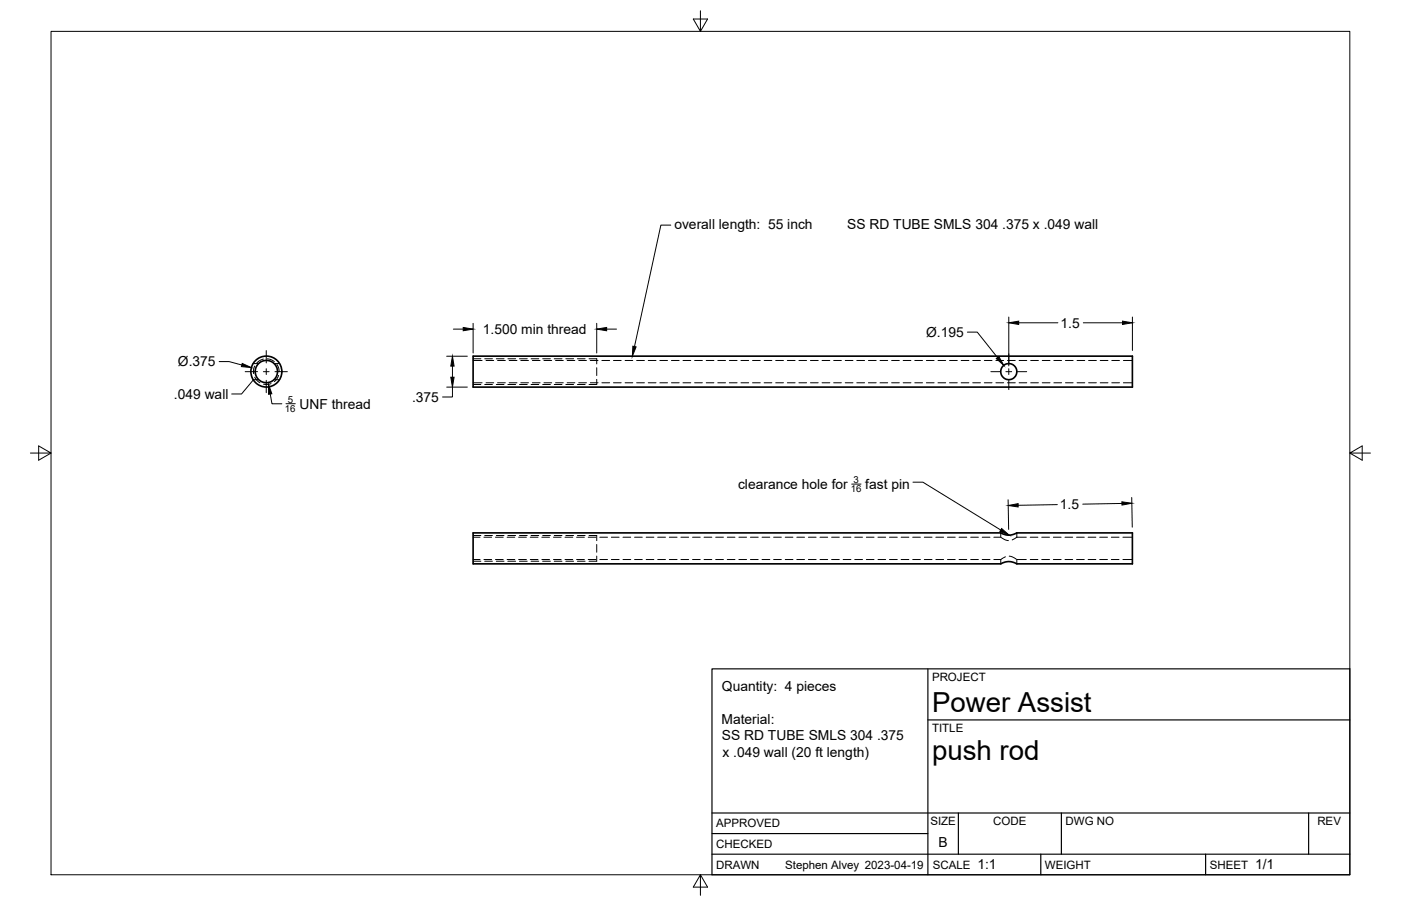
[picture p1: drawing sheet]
<svg xmlns="http://www.w3.org/2000/svg" width="432mm" height="279mm" viewBox="0 0 432 279" stroke-linecap="round" stroke-linejoin="round" font-family="sans-serif">
<!-- layer: Visible -->
<g fill="none" stroke="#000" stroke-width=".51">
<path d="M145.8 109.8h203.2v9.6h-203.2zM145.8 164.3h162.6l2.3 .7 1.3-.1 1.4-.6h35.6v9.6h-35.6l-2.3-.7-1.2 .1-1.5 .6h-162.6z"/>
<circle cx="82.1" cy="114.6" r="4.8"/>
<circle cx="82.1" cy="114.6" r="3.4"/>
<circle cx="310.9" cy="114.6" r="2.48"/>
</g>
<!-- layer: Hidden -->
<g fill="none" stroke="#000" stroke-width=".31">
<path d="M78 112.1h1.7M78 117.1h1.7M78.5 112.9l-.4 1.1v1.2M78.5 116.3l.6 .9 1 .8M81.2 110.7l-1.3 .6-.7 .6M82.4 110.7l.8 .1 1.3 .7M83.5 118.3l-1.4 .3-.9-.1M84.5 112.1h1.6M84.5 117.1h1.6M85.3 112.4l.6 1.1 .1 1.1M85.9 115.8l-.5 1-.8 .9M145.8 118h2.8"/>
<path d="M145.8 111.2h2.8M149.8 118h2.4M149.8 111.2h2.4M153.4 118h2.3M153.4 111.2h2.3M156.9 118h2.4M156.9 111.2h2.4M160.5 118h2.4M160.5 111.2h2.4M164.1 118h2.4M164.1 111.2h2.4M167.6 118h2.4"/>
<path d="M167.6 111.2h2.4M171.2 118h2.4M171.2 111.2h2.4M174.8 118h2.4M174.8 111.2h2.4M178.4 118h2.3M178.4 111.2h2.3M181.9 118h2.4M181.9 111.2h2.4M183.9 110.6v1.6M183.9 113.4v2.4M183.9 117v1.6"/>
<path d="M185.5 118h2.4M185.5 111.2h2.4M189.1 118h2.4M189.1 111.2h2.4M192.7 118h2.3M192.7 111.2h2.3M196.2 118h2.4M196.2 111.2h2.4M199.8 118h2.4M199.8 111.2h2.4M203.4 118h2.3M203.4 111.2h2.3"/>
<path d="M206.9 118h2.4M206.9 111.2h2.4M210.5 118h2.4M210.5 111.2h2.4M214.1 118h2.4M214.1 111.2h2.4M217.7 118h2.3M217.7 111.2h2.3M221.2 118h2.4M221.2 111.2h2.4M224.8 118h2.4M224.8 111.2h2.4"/>
<path d="M228.4 118h2.4M228.4 111.2h2.4M231.9 118h2.4M231.9 111.2h2.4M235.5 118h2.4M235.5 111.2h2.4M239.1 118h2.4M239.1 111.2h2.4M242.7 118h2.3M242.7 111.2h2.3M246.2 118h2.4M246.2 111.2h2.4"/>
<path d="M249.8 118h2.4M249.8 111.2h2.4M253.4 118h2.4M253.4 111.2h2.4M256.9 118h2.4M256.9 111.2h2.4M260.5 118h2.4M260.5 111.2h2.4M264.1 118h2.4M264.1 111.2h2.4M267.7 118h2.3M267.7 111.2h2.3"/>
<path d="M271.2 118h2.4M271.2 111.2h2.4M274.8 118h2.4M274.8 111.2h2.4M278.4 118h2.4M278.4 111.2h2.4M281.9 118h2.4M281.9 111.2h2.4M285.5 118h2.4M285.5 111.2h2.4M289.1 118h2.4M289.1 111.2h2.4"/>
<path d="M292.7 118h2.3M292.7 111.2h2.3M296.2 118h2.4M296.2 111.2h2.4M299.8 118h2.4M299.8 111.2h2.4M303.4 118h2.4M303.4 111.2h2.4M306.9 118h2.4M306.9 111.2h2.4M310.5 118h2.4M310.5 111.2h2.4"/>
<path d="M314.1 118h2.4M314.1 111.2h2.4M317.7 118h2.3M317.7 111.2h2.3M321.2 118h2.4M321.2 111.2h2.4M324.8 118h2.4M324.8 111.2h2.4M328.4 118h2.4M328.4 111.2h2.4M332 118h2.3M332 111.2h2.3"/>
<path d="M335.5 118h2.4M335.5 111.2h2.4M339.1 118h2.4M339.1 111.2h2.4M342.7 118h2.3M342.7 111.2h2.3M346.2 118h2.8M346.2 111.2h2.8M145.8 172.6h2.2M145.8 165.7h2.2M149.1 172.6h2.4M149.1 165.7h2.4"/>
<path d="M152.7 172.6h2.4M152.7 165.7h2.4M156.3 172.6h2.4M156.3 165.7h2.4M159.9 172.6h2.3M159.9 165.7h2.3M163.4 172.6h2.4M163.4 165.7h2.4M167 172.6h2.4M167 165.7h2.4M170.6 172.6h2.4M170.6 165.7h2.4"/>
<path d="M174.1 172.6h2.4M174.1 165.7h2.4M177.7 172.6h2.4M177.7 165.7h2.4M181.3 172.6h2.4M181.3 165.7h2.4M183.9 165.1v1.6M183.9 167.9v2.4M183.9 171.5v1.6M184.9 172.6h2.3M184.9 165.7h2.3M188.4 172.6h2.4"/>
<path d="M188.4 165.7h2.4M192 172.6h2.4M192 165.7h2.4M195.6 172.6h2.4M195.6 165.7h2.4M199.2 172.6h2.3M199.2 165.7h2.3M202.7 172.6h2.4M202.7 165.7h2.4M206.3 172.6h2.4M206.3 165.7h2.4M209.9 172.6h2.3"/>
<path d="M209.9 165.7h2.3M213.4 172.6h2.4M213.4 165.7h2.4M217 172.6h2.4M217 165.7h2.4M220.6 172.6h2.4M220.6 165.7h2.4M224.2 172.6h2.3M224.2 165.7h2.3M227.7 172.6h2.4M227.7 165.7h2.4M231.3 172.6h2.4"/>
<path d="M231.3 165.7h2.4M234.9 172.6h2.4M234.9 165.7h2.4M238.4 172.6h2.4M238.4 165.7h2.4M242 172.6h2.4M242 165.7h2.4M245.6 172.6h2.4M245.6 165.7h2.4M249.2 172.6h2.3M249.2 165.7h2.3M252.7 172.6h2.4"/>
<path d="M252.7 165.7h2.4M256.3 172.6h2.4M256.3 165.7h2.4M259.9 172.6h2.4M259.9 165.7h2.4M263.4 172.6h2.4M263.4 165.7h2.4M267 172.6h2.4M267 165.7h2.4M270.6 172.6h2.4M270.6 165.7h2.4M274.2 172.6h2.3"/>
<path d="M274.2 165.7h2.3M277.7 172.6h2.4M277.7 165.7h2.4M281.3 172.6h2.4M281.3 165.7h2.4M284.9 172.6h2.4M284.9 165.7h2.4M288.4 172.6h2.4M288.4 165.7h2.4M292 172.6h2.4M292 165.7h2.4M295.6 172.6h2.4"/>
<path d="M295.6 165.7h2.4M299.2 172.6h2.3M299.2 165.7h2.3M302.7 172.6h2.4M302.7 165.7h2.4M306.3 172.6h2.1M308.4 164.3v1.4h-2.1M308.4 172.6v1.3M308.6 165.8l1.2 .7 1 .2M309.9 171.7l-1.5 .9M311 171.5l1 .2 1.2 .7M313.4 165.7l-1.4 .8"/>
<path d="M313.4 164.3v1.4M313.4 165.7h2.9M316.3 172.6h-2.9v1.3M317.5 172.6h2.4M317.5 165.7h2.4M321.1 172.6h2.4M321.1 165.7h2.4M324.7 172.6h2.3M324.7 165.7h2.3M328.2 172.6h2.4M328.2 165.7h2.4M331.8 172.6h2.4"/>
<path d="M331.8 165.7h2.4M335.4 172.6h2.4M335.4 165.7h2.4M338.9 172.6h2.4M338.9 165.7h2.4M342.5 172.6h2.4M342.5 165.7h2.4M346.1 172.6h2.9M346.1 165.7h2.9"/>
</g>
<!-- layer: Hidden Narrow -->
<g fill="none" stroke="#000" stroke-width=".31">
<path d="M145.8 118.6h2.4M145.8 110.6h2.4M149.4 118.6h2.4M149.4 110.6h2.4M153 118.6h2.3M153 110.6h2.3M156.5 118.6h2.4M156.5 110.6h2.4M160.1 118.6h2.4M160.1 110.6h2.4M163.7 118.6h2.4M163.7 110.6h2.4"/>
<path d="M167.3 118.6h2.3M167.3 110.6h2.3M170.8 118.6h2.4M170.8 110.6h2.4M174.4 118.6h2.4M174.4 110.6h2.4M178 118.6h2.3M178 110.6h2.3M181.5 118.6h2.4M181.5 110.6h2.4M145.8 173.1h2.4M145.8 165.1h2.4"/>
<path d="M149.4 173.1h2.4M149.4 165.1h2.4M153 173.1h2.3M153 165.1h2.3M156.5 173.1h2.4M156.5 165.1h2.4M160.1 173.1h2.4M160.1 165.1h2.4M163.7 173.1h2.4M163.7 165.1h2.4M167.3 173.1h2.3M167.3 165.1h2.3"/>
<path d="M170.8 173.1h2.4M170.8 165.1h2.4M174.4 173.1h2.4M174.4 165.1h2.4M178 173.1h2.3M178 165.1h2.3M181.5 173.1h2.4M181.5 165.1h2.4"/>
</g>
<!-- layer: Border -->
<path d="M15.7 9.7h400.3v260.1h-400.3zM215.9 3.3v6.4l-2.2-3.8h4.4l-2.2 3.8M9.4 139.7h6.3l-3.8-2.2v4.4l3.8-2.2M416 139.7l3.8 2.2v-4.4l-3.8 2.2h6.4M215.9 269.8l2.2 3.8h-4.4l2.2-3.8v6.3" fill="none" stroke="#000" stroke-width=".31"/>
<!-- layer: Titleblock -->
<path d="M219.4 206.3h196.6v63.5h-196.6zM286 206.3v63.5M286 222h130M219.4 257.1h66.6M219.4 250.7h196.6M295.4 250.7v12.7M327.1 250.7v12.7M403.3 250.7v12.7M219.4 263.4h196.6M320.8 263.4v6.4M371.6 263.4v6.4" fill="none" stroke="#000" stroke-width=".36"/>
<!-- layer: Smart Centers -->
<path d="M75.6 114.6h3.8M81.2 114.6h1.8M82.1 108.1v3.8M82.1 113.7v1.8M82.1 117.3v3.8M84.8 114.6h3.8M305.4 114.6h2.8M310 114.6h1.8M310.9 109.1v2.8M310.9 113.7v1.8M310.9 117.3v2.8M313.6 114.6h2.8" fill="none" stroke="#000" stroke-width=".31"/>
<!-- layer: FD_Dimensions -->
<g fill="none" stroke="#000" stroke-width=".31">
<path d="M145.8 99.7v9.2M183.9 99.7v9.2M310.9 97.8v15M314 99.5h12.1M333.9 99.5h12.1M349 97.8v10.3M67.5 111.5h3.1l3.9 1.1M137.7 109.9h6.3M137.7 119.4h6.3M139.4 119.4v3h-3M139.4 112.9v3.4M139.7 101.5h3.1"/>
<path d="M187 101.5h3M298.2 102.4h3l6.3 7.9M83.3 121.5l.5 3h3.1M88.1 124.5h2.9M310.7 154.1l.2 9.2M325.9 155.6l-12.1 .2M345.8 155.3l-12.1 .2M348.8 153.4l.2 9.2"/>
</g>
<path d="M310.9 99.5l3.1-.5v1.1zM346 99l3 .5-3 .6zM74.7 112.1l2.8 1.3-3.1-.3zM139.4 109.9l.6 3h-1.1zM138.9 116.3h1.1l-.6 3.1zM142.8 101l3 .5-3 .5zM183.9 101.5l3.1-.5v1zM307.1 110.6l.8-.6 1.5 2.7zM82.8 118.5l1 2.9-1 .2zM310.7 155.9l3.1-.6v1zM345.8 154.7l3 .5-3 .6z" fill="#000" stroke="#000" stroke-width=".31"/>
<!-- layer: Leaders -->
<path d="M206.7 69.4h-3l-8.1 37.5M78.1 117.2l-3.7 4.3h-3M262.5 149.3h2.9M281.4 148.7h3l24 14.7" fill="none" stroke="#000" stroke-width=".31"/>
<path d="M195.1 106.8l.9 .2-1.1 2.9zM308.7 163l2.3 2-2.8-1.1z" fill="#000" stroke="#000" stroke-width=".31"/>
<g font-size="8.5">
<text x="287.3" y="219.5">Power Assist</text>
<text x="287.3" y="234.5">push rod</text>
</g>
<g font-size="4.3">
<text x="207.9" y="70.5">overall length: 55 inch</text>
<text x="261.1" y="70.5">SS RD TUBE SMLS 304 .375 x .049 wall</text>
<text x="326.9" y="101">1.5</text>
<text x="148.8" y="103">1.500 min thread</text>
<text x="285.5" y="103.9">Ø.195</text>
<text x="54.8" y="113">Ø.375</text>
<text x="53.6" y="123">.049 wall</text>
<text x="127" y="123.9">.375</text>
<text x="92.3" y="126">UNF thread</text>
<text x="227.5" y="150.8">clearance hole for</text>
<text x="266.7" y="150.8">fast pin</text>
<text x="326.7" y="157">1.5</text>
<text x="222.5" y="213">Quantity: 4 pieces</text>
<text x="222.4" y="223.1">Material:</text>
<text x="222.5" y="228.3">SS RD TUBE SMLS 304 .375</text>
<text x="222.7" y="233.4">x .049 wall (20 ft length)</text>
<text x="289.3" y="261.2">B</text>
<text x="301.2" y="268.1">1:1</text>
<text x="386.8" y="268.1">1/1</text>
</g>
<g font-size="3.5">
<text x="287.3" y="210.1">PROJECT</text>
<text x="287.3" y="225.8">TITLE</text>
<text x="220.7" y="255.2">APPROVED</text>
<text x="286.7" y="254.5">SIZE</text>
<text x="306.1" y="254.5">CODE</text>
<text x="328.4" y="254.5">DWG NO</text>
<text x="406" y="254.5">REV</text>
<text x="220.7" y="261.5">CHECKED</text>
<text x="220.7" y="267.9">DRAWN</text>
<text x="242" y="267.9">Stephen Alvey 2023-04-19</text>
<text x="287.5" y="267.9">SCALE</text>
<text x="322.1" y="267.9">WEIGHT</text>
<text x="372.9" y="267.9">SHEET</text>
</g>
<g font-size="3">
<text x="88.7" y="124.1">5</text>
<text x="87.8" y="127">16</text>
<text x="263.1" y="148.9">3</text>
<text x="262.2" y="151.8">16</text>
</g>
</svg>
